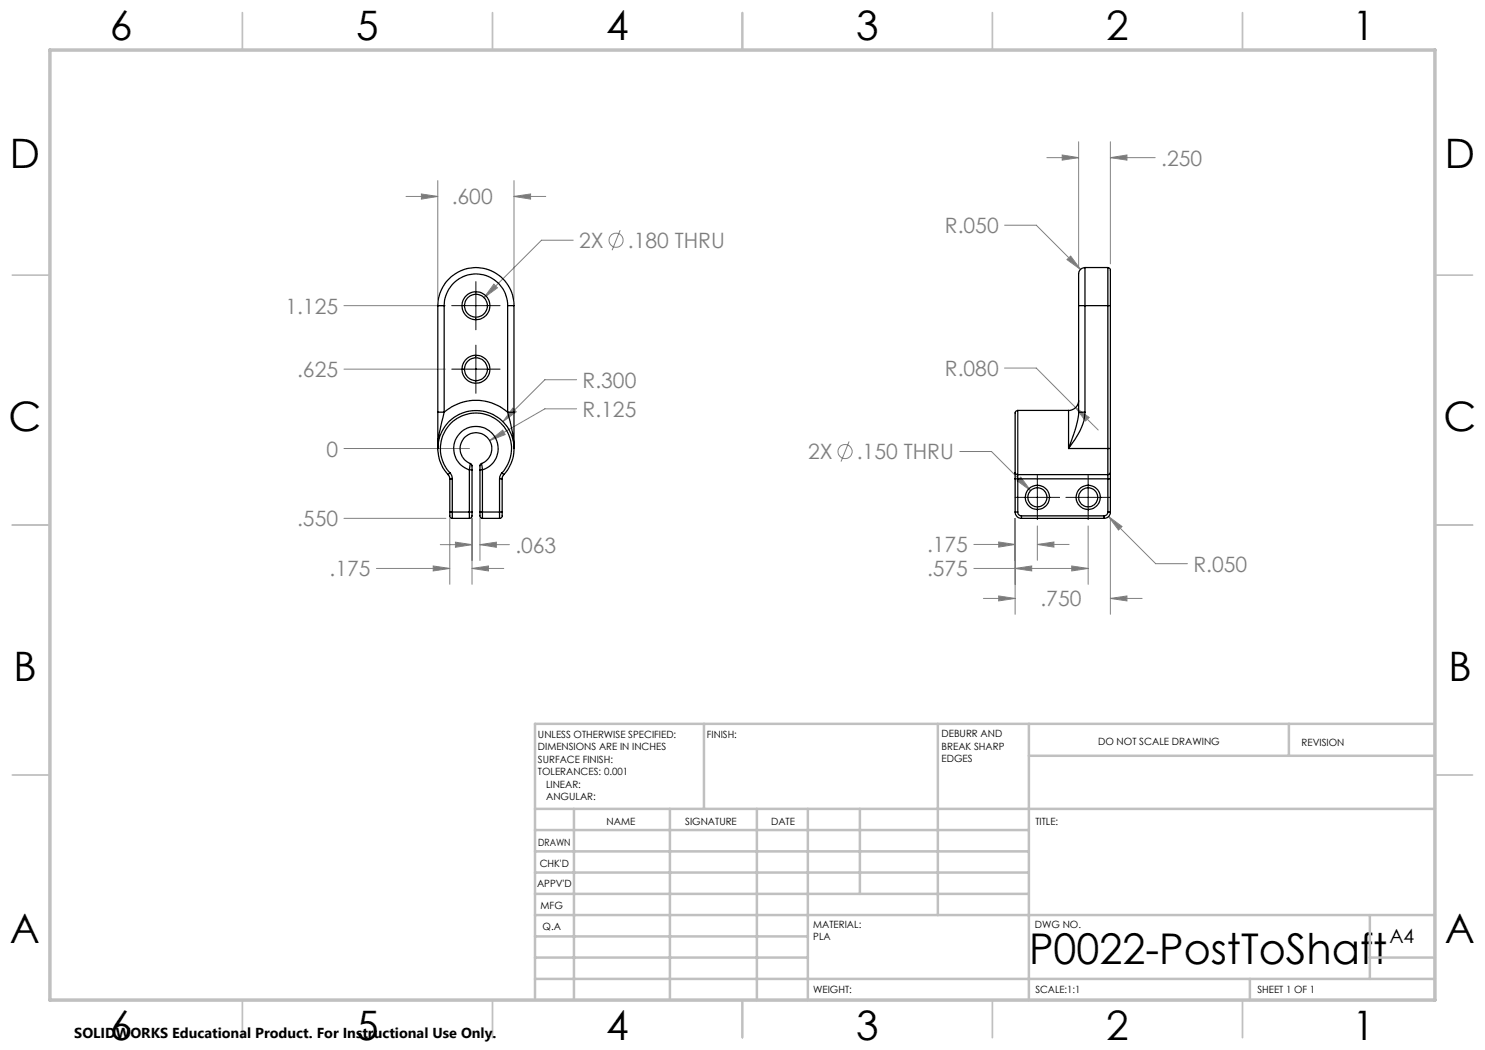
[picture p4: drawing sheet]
<svg xmlns="http://www.w3.org/2000/svg" width="297mm" height="210mm" viewBox="0 0 297 210" stroke-linecap="round" stroke-linejoin="round" font-family="sans-serif">
<g fill="none" stroke="#808080" stroke-width=".2">
<path d="M81.2 39.3h6.4M84.3 38.8l3.3 .5-3.3 .5zM87.6 36.1v23.8M102.8 39.3l3.3-.5v1zM102.8 36.1v23.8M102.8 39.3h6.3M209.4 31.5h6.3M212.4 31l3.3 .5-3.3 .5zM215.7 28.4v25.1M222.1 31.5l3.3-.5v1zM222.1 28.4v24.4M222.1 31.5h8.9"/>
<path d="M98.8 56.8l.7 .8-2.7 1.9zM114.7 48h-6.4l-11.5 11.5M124 46l-1.6 4.1M200.9 45h6.4l8.8 8.9M213.4 51.9l.7-.7 2 2.7zM68.8 73.8h20.3M68.8 61.1h20.3M115.3 75.9h-6.3l-8.4 8.4M200.9 73.6h6.4l7.8 7.9M68.8 89.7h25.1M97.9 88.1l2.6-2.1 .5 .9zM102.6 81.6l.7 .8-2.7 1.9z"/>
<path d="M115.3 81.8h-6.3l-11.1 6.3M169.8 88.3l-1.6 4M191.9 90.3h6.4l7.8 7.8M204.2 95.4l1.9 2.7-2.7-1.9zM215.1 81.5l2.7 2-.7 .7zM215.1 81.5l4.5 4.5M68.8 103.7h20.4M75.3 113.7h14.7M86.6 113.2l3.4 .5-3.4 .5zM88.1 108.9h6.3M90 103.7v13.2M91.1 108.4l3.3 .5-3.3 .6z"/>
<path d="M94.4 113.7l3.3-.5v1zM94.4 103.7v13.2M94.4 113.7h6.4M96 108.9l3.3-.5v1.1zM96 103.7v8.4M96 108.9h5.9M194.8 113.7h22.8M194.8 108.9h8.2M196.7 119.7h6.3M199.7 119.2l3.3 .5-3.3 .5zM199.7 108.4l3.3 .5-3.3 .5zM203 113.7l3.3-.5v1z"/>
<path d="M203 103.7v19.2M207.5 108.9l3.3-.5v1zM207.5 105.2v6.9M207.5 108.9h6.3M214.3 113.2l3.3 .5-3.3 .5zM217.6 105.2v11.7M221.7 103.3l2.7 2-.7 .7zM221.7 103.3l9.4 9.4h6.4M222.1 119.7l3.3-.5v1zM222.1 103.7v19.2M222.1 119.7h6.3"/>
<circle cx="123.2" cy="48" r="1.41"/>
<circle cx="169" cy="90.3" r="1.41"/>
</g>
<path d="M95.2 56.3v9.7M90.3 61.1h9.7M90.3 73.8h9.7M95.2 69v9.7M203 99.5h8.9M207.5 95v8.9M213.2 99.5h8.9M217.6 95v8.9" fill="none" stroke="#000" stroke-width=".2"/>
<g fill="none" stroke="#c0c0c0" stroke-width=".35">
<path d="M48.5 2.5v7.5M98.5 2.5v7.5M148.5 2.5v7.5M198.5 2.5v7.5M248.5 2.5v7.5M2.5 55h7.5M287 55h7.5M2.5 105h7.5M287 105h7.5M2.5 155h7.5M287 155h7.5M48.5 200v7.5"/>
<path d="M98.5 200v7.5M148.5 200v7.5M198.5 200v7.5M248.5 200v7.5"/>
</g>
<g fill="none" stroke="#c0c0c0" stroke-width=".5">
<path d="M140.8 144.8v17M187.6 144.8v38.2M205.8 144.8v55.2M205.8 151.2h81.2M257.8 144.8v6.4M287 144.8h-180v55.2M107 161.8h180M107 178.8h98.8M107 174.5h98.8M107 170.3h98.8M107 166h98.8M114.8 161.8v38.2"/>
<path d="M134 161.8v38.2M151.4 161.8v38.2M161.6 161.8v38.2M172 161.8v17M107 195.8h180M107 191.5h54.6M107 187.3h54.6M107 183h180M250 195.8v4.2M274 191.5h13M274 183v12.8"/>
</g>
<path d="M10 10h277v190h-277z" fill="none" stroke="#c0c0c0" stroke-width=".7"/>
<path d="M98.8 56.8l-2 2.7 2.7-1.9zM102.8 39.3l3.3-.5v1zM84.3 38.8l3.3 .5-3.3 .5zM97.9 88.1l3.1-1.2-.5-.9zM86.6 113.2l3.4 .5-3.4 .5zM94.4 113.7l3.3-.5v1zM91.1 108.4l3.3 .5-3.3 .6zM96 108.9l3.3-.5v1.1zM102.6 81.6l-2 2.7 2.7-1.9zM212.4 31l3.3 .5-3.3 .5zM222.1 31.5l3.3-.5v1zM199.7 119.2l3.3 .5-3.3 .5zM222.1 119.7l3.3-.5v1zM204.2 95.4l-.8 .8 2.7 1.9zM199.7 108.4l3.3 .5-3.3 .5zM207.5 108.9l3.3-.5v1zM203 113.7l3.3-.5v1zM214.3 113.2l3.3 .5-3.3 .5zM215.1 81.5l2 2.7 .7-.7zM213.4 51.9l2.7 2-2-2.7zM221.7 103.3l2 2.7 .7-.7z" fill="#808080"/>
<g fill="none" stroke="#000" stroke-width=".25">
<path d="M217 53.5a1.73 1.73 0 0 0-1.3 2.2v5.4M217 53.5v7.6M217 53.5h4.6M221.6 53.5l.3 .1 .2 .3v7.2M221.6 53.5v7.6M87.6 61.1h1.2M87.6 61.1a7.6 7.6 0 0 1 7.6-7.6 7.6 7.6 0 0 1 7.6 7.6M87.6 61.1v21.3M88.8 61.1a6.4 6.4 0 0 1 6.4-6.3 6.4 6.4 0 0 1 6.3 6.3M88.8 61.1v21.3M101.5 61.1h1.3M101.5 61.1v21.3"/>
<path d="M102.8 61.1v21.3M215.7 61.1h1.3M215.7 61.1v21.3M217 61.1h4.6M217 61.1v21.3M221.6 61.1h.5M221.6 61.1v28.6M222.1 61.1v28.6M87.6 82.4h1.2M87.6 82.4v7.3a28.7 28.7 0 0 1 1.2-7.3M88.8 82.4a9.7 9.7 0 0 1 12.7 0M89.6 94.9l.4 .9"/>
<path d="M89.6 94.9a7.6 7.6 0 0 1 .3-10.6 7.6 7.6 0 0 1 10.6 0 7.6 7.6 0 0 1 .3 10.6M90 95.8h.5M90 95.8v6.6M90 94.6l-.4 .3M90 94.6l.3 .5 .2 .7M90 94.6a7.1 7.1 0 0 1 .2-10 7.1 7.1 0 0 1 10 0 7.1 7.1 0 0 1 .2 10M90.5 95.8v6.6M93.9 94h.5M93.9 94a4.4 4.4 0 0 1-2.3-6.9 4.4 4.4 0 0 1 7.2 0 4.4 4.4 0 0 1-2.3 6.9M93.9 94v8.4M94.1 92.7l.3 .4v.9M94.1 92.7l-.2 1.3"/>
<path d="M94.1 92.7a3.2 3.2 0 0 1-1.5-4.9 3.2 3.2 0 0 1 5.1 0 3.2 3.2 0 0 1-1.4 4.9M94.4 94v8.4M96 94h.5M96 94v8.4M96.3 92.7l.2 1.3M96.3 92.7l-.3 .3v1M96.5 94v8.4M99.9 95.8h.5M99.9 95.8v6.6M100.4 94.6l.4 .3M100.4 94.6l-.4 .7-.1 .5M100.4 95.8v6.6"/>
<path d="M100.8 94.9l-.4 .9M101.5 82.4a31.1 31.1 0 0 1 1.3 7.3v-7.3M101.5 82.4h1.3M203 94.6l.2 .2 .4 .1M203 95.8h.6M203 94.6v1.2M203 95.8v6.6M203.6 82.1a.74 .74 0 0 0-.6 1.1v11.4M203.6 94.9v.9M203.6 82.1v12.8M203.6 82.1h10.1M203.6 94.9h18"/>
<path d="M203.6 95.8h18M203.6 95.8v6.6M213.7 82.1v7.6M213.7 89.7h7.9M215.7 80.1a1.98 1.98 0 0 1-2 2M215.7 82.4a23.7 23.7 0 0 1-2 7.3M215.7 82.4h1.3M217 82.4a10.6 10.6 0 0 1-2.7 6.5l-.6 .8M221.6 89.7h.5M221.6 89.7v5.2M221.6 95.8h.5M221.6 94.9v.9"/>
<path d="M221.6 95.8v6.6M222.1 89.7v4.9M222.1 94.6l-.2 .2-.3 .1M222.1 94.6v1.2M222.1 95.8v6.6M90 102.4v1l.5 .3M90 102.4h.5M90.5 102.4v1.3M90.5 102.4h3.4M90.5 103.7h3.4M93.9 102.4v1.3M93.9 102.4h.5"/>
<path d="M94.4 102.4v.8a.49 .49 0 0 1-.5 .5M96 102.4v1l.5 .3M96 102.4h.5M96.5 102.4v1.3M96.5 102.4h3.4M96.5 103.7h3.4M99.9 102.4v1.3M99.9 102.4h.5M100.4 102.4v.8a.49 .49 0 0 1-.5 .5M203 102.4a1.26 1.26 0 0 0 1.3 1.3M203 102.4h.6M203.6 102.4a.73 .73 0 0 0 .7 .8"/>
<path d="M204.3 103.2v.5M204.3 103.7h16.5M204.3 103.2h16.5M220.8 103.2v.5M221.6 102.4h.5M221.6 102.4a.78 .78 0 0 1-.8 .8M222.1 102.4a1.2 1.2 0 0 1-1.3 1.3"/>
<circle cx="95.2" cy="61.1" r="2.79"/>
<circle cx="95.2" cy="73.8" r="2.79"/>
<circle cx="95.2" cy="61.1" r="2.3"/>
<circle cx="95.2" cy="73.8" r="2.3"/>
<circle cx="207.5" cy="99.5" r="1.91"/>
<circle cx="207.5" cy="99.5" r="2.41"/>
<circle cx="217.6" cy="99.5" r="1.91"/>
<circle cx="217.6" cy="99.5" r="2.41"/>
</g>
<text font-size="8.5" x="205.8" y="192.7">P0022-PostToShaft</text>
<g font-size="8.1">
<text x="22" y="8">6</text>
<text x="71.2" y="8">5</text>
<text x="121.2" y="8">4</text>
<text x="171.3" y="8">3</text>
<text x="221.3" y="8">2</text>
<text x="270.5" y="8">1</text>
<text x="2" y="33.6">D</text>
<text x="289" y="33.6">D</text>
<text x="1.7" y="86.1">C</text>
<text x="288.7" y="86.1">C</text>
<text x="2.7" y="136.1">B</text>
<text x="289.7" y="136.1">B</text>
<text x="2" y="188.6">A</text>
<text x="289" y="188.6">A</text>
<text x="22" y="208">6</text>
<text x="71.2" y="208">5</text>
<text x="121.2" y="208">4</text>
<text x="171.3" y="208">3</text>
<text x="221.3" y="208">2</text>
<text x="270.5" y="208">1</text>
</g>
<g font-size="4.2" fill="#808080">
<text x="232.2" y="33.1">.250</text>
<text x="90.3" y="40.9">.600</text>
<text x="189" y="46.6">R.050</text>
<text x="115.8" y="49.6">2X</text>
<text x="125.6" y="49.6">.180 THRU</text>
<text x="57.1" y="62.7">1.125</text>
<text x="59.4" y="75.4">.625</text>
<text x="116.5" y="77.5">R.300</text>
<text x="189" y="75.2">R.080</text>
<text x="116.5" y="83.3">R.125</text>
<text x="65.3" y="91.3">0</text>
<text x="161.7" y="91.8">2X</text>
<text x="171.4" y="91.8">.150 THRU</text>
<text x="59.4" y="105.3">.550</text>
<text x="103.1" y="110.5">.063</text>
<text x="185.4" y="110.5">.175</text>
<text x="65.9" y="115.3">.175</text>
<text x="185.4" y="115.3">.575</text>
<text x="238.7" y="114.3">R.050</text>
<text x="208.1" y="121.3">.750</text>
</g>
<text font-size="3.9" x="277.9" y="188.5">A4</text>
<text font-size="2.9" x="14.9" y="207.6">SOLIDWORKS Educational Product. For Instructional Use Only.</text>
<g font-size="2">
<text x="107.6" y="147.6">UNLESS OTHERWISE SPECIFIED:</text>
<text x="141.4" y="147.6">FINISH:</text>
<text x="188.3" y="147.5">DEBURR AND</text>
<text x="188.3" y="150">BREAK SHARP</text>
<text x="219.6" y="149">DO NOT SCALE DRAWING</text>
<text x="260.3" y="149.2">REVISION</text>
<text x="107.6" y="150.1">DIMENSIONS ARE IN INCHES</text>
<text x="107.6" y="152.6">SURFACE FINISH:</text>
<text x="107.6" y="155.1">TOLERANCES: 0.001</text>
<text x="188.3" y="152.5">EDGES</text>
<text x="109.2" y="157.6">LINEAR:</text>
<text x="109.2" y="160.1">ANGULAR:</text>
<text x="121.3" y="165">NAME</text>
<text x="137" y="164.9">SIGNATURE</text>
<text x="154.2" y="164.9">DATE</text>
<text x="207.1" y="164.9">TITLE:</text>
<text x="107.6" y="169.1">DRAWN</text>
<text x="107.9" y="173.3">CHK'D</text>
<text x="107.4" y="177.4">APPV'D</text>
<text x="108.1" y="181.8">MFG</text>
<text x="108.5" y="186">Q.A</text>
<text x="162.6" y="185.5">MATERIAL:</text>
<text x="207" y="185.5">DWG NO.</text>
<text x="162.6" y="188">PLA</text>
<text x="162.6" y="198.5">WEIGHT:</text>
<text x="207.1" y="198.6">SCALE:1:1</text>
<text x="251.5" y="198.6">SHEET 1 OF 1</text>
</g>
</svg>
